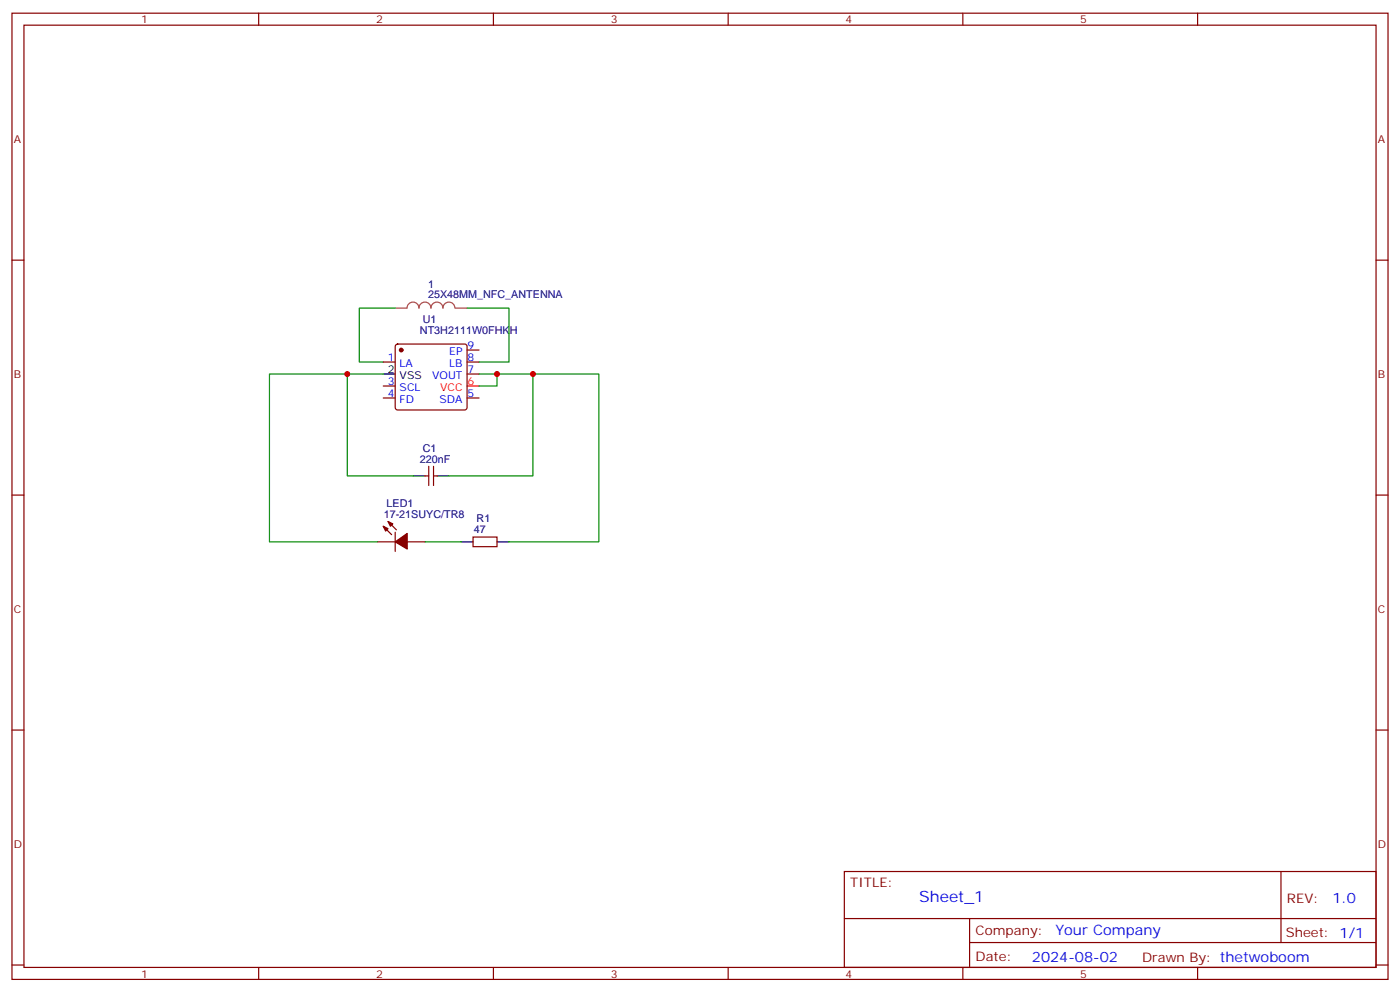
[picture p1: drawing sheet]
<svg xmlns="http://www.w3.org/2000/svg" width="412mm" height="292mm" viewBox="0 0 412 292" stroke-linecap="round" stroke-linejoin="round" font-family="sans-serif">
<g fill="none" stroke="#870000" stroke-width=".35">
<path d="M3.5 3.9h405.4v284.3h-405.4zM7.1 7.4h398.2v277.3h-398.2zM76.2 3.9v3.5M145.3 3.9v3.5M214.5 3.9v3.5M283.6 3.9v3.5M352.8 3.9v3.5M3.5 76.6h3.6M405.3 76.6h3.6M112.9 106.5h3.5M112.9 117.1h3.5M112.9 113.6h3.5"/>
<path d="M116.7 101.5l.4-.3h19.8l.5 .3 .2 .5v17.9l-.3 .5-.4 .2h-19.8l-.5-.2-.2-.5v-17.9zM137.6 103h3.5M137.6 106.5h3.5M137.6 110.1h3.5M137.6 117.1h3.5M126.3 137.2v5.7M127.7 137.2v5.7M3.5 145.7h3.6M111.1 159.5h5.3M112.9 154.9l2.5 2.4M114.3 153.5l2.5 2.4M116.4 156.6v5.7"/>
<path d="M119.9 159.5h5.3M125.2 140.1h1.1M127.7 140.1h1.1M139.3 158h7.1v2.9h-7.1zM405.3 145.7h3.6M3.5 214.8h3.6M405.3 214.8h3.6M248.7 256.5h156.6v28.2h-156.6zM377.3 256.5v20.9M248.7 270.3h156.5M285.6 277.4h119.6M285.6 270.3v14.1"/>
<path d="M3.5 284h3.6M76.2 284.7v3.5M145.3 284.7v3.5M214.5 284.7v3.5M283.6 284.7v3.5M352.8 284.7v3.5M405.3 284h3.6"/>
</g>
<path d="M137.6 113.6h3.5" fill="none" stroke="#f00" stroke-width=".35"/>
<path d="M112.9 110.1h3.5M121.7 140.1h3.5M128.8 140.1h3.5M135.8 159.5h3.5M146.4 159.5h3.5" fill="none" stroke="#000" stroke-width=".35"/>
<g fill="#870000" stroke="#870000" stroke-width=".35">
<path d="M112.9 154.9l1.4 .7-.7 .7z"/>
<path d="M114.3 153.5l1.4 .7-.7 .7z"/>
<path d="M116.4 159.5l3.5-2.5v4.6z"/>
<circle cx="118.2" cy="103" r=".53"/>
</g>
<path d="M116.4 90.7h3.5a1.76 1.76 0 0 1 1.8-1.8 1.76 1.76 0 0 1 1.7 1.8 1.76 1.76 0 0 1 1.8-1.8 1.76 1.76 0 0 1 1.7 1.8 1.76 1.76 0 0 1 1.8-1.8 1.76 1.76 0 0 1 1.8 1.8 1.76 1.76 0 0 1 1.7-1.8 1.76 1.76 0 0 1 1.8 1.8M134.1 90.7h3.5" fill="none" stroke="#a64a4a" stroke-width=".35"/>
<path d="M116.4 90.7h-10.6v15.8h7.1M137.6 90.7h12.3v15.8h-8.8M102.3 110.1h-22.9v49.4h31.7M112.9 110.1h-10.6v30h19.4M141.1 110.1h15.9v30h-24.7M146.4 110.1v3.5h-5.3M157 110.1h19.4v49.4h-26.5M125.2 159.5h10.6" fill="none" stroke="#008700" stroke-width=".35"/>
<g fill="#c00">
<circle cx="146.4" cy="110.1" r=".88"/>
<circle cx="157" cy="110.1" r=".88"/>
<circle cx="102.3" cy="110.1" r=".88"/>
</g>
<text font-size="4.6" fill="#00f" x="270.8" y="265.5">Sheet_1</text>
<g font-size="4.2" fill="#00f">
<text x="392.5" y="265.7">1.0</text>
<text x="310.9" y="275.3">Your Company</text>
<text x="304" y="283.1">2024-08-02</text>
</g>
<g font-size="3.9" fill="#800">
<text x="250.5" y="261.1">TITLE:</text>
<text x="379.1" y="265.7">REV:</text>
<text x="287.4" y="275.3">Company:</text>
<text x="378.7" y="275.9">Sheet: 1/1</text>
<text x="287.4" y="282.9">Date:</text>
<text x="336.4" y="283">Drawn By: thetwoboom</text>
</g>
<g font-size="3.2" fill="#800">
<text x="41.6" y="6.9">1</text>
<text x="110.8" y="6.9">2</text>
<text x="179.9" y="6.9">3</text>
<text x="249.1" y="6.9">4</text>
<text x="318.2" y="6.9">5</text>
<text x="4.1" y="42">A</text>
<text x="405.9" y="42">A</text>
<text x="4.1" y="111.1">B</text>
<text x="405.9" y="111.1">B</text>
<text x="4.1" y="180.3">C</text>
<text x="405.9" y="180.3">C</text>
<text x="4.1" y="249.4">D</text>
<text x="405.9" y="249.4">D</text>
<text x="41.6" y="287.7">1</text>
<text x="110.8" y="287.7">2</text>
<text x="179.9" y="287.7">3</text>
<text x="249.1" y="287.7">4</text>
<text x="318.2" y="287.7">5</text>
</g>
<g font-size="3.2" fill="#000080">
<text x="126.1" y="87.8">25X48MM_NFC_ANTENNA</text>
<text x="126.1" y="84.7">1</text>
<text x="124.5" y="95">U1</text>
<text x="123.7" y="98.3">NT3H2111W0FHKH</text>
<text x="123.7" y="136.2">220nF</text>
<text x="124.5" y="132.9">C1</text>
<text x="113.9" y="149.1">LED1</text>
<text x="113" y="152.4">17-21SUYC/TR8</text>
<text x="140.4" y="153.7">R1</text>
<text x="139.6" y="157">47</text>
</g>
<g font-size="3.2" fill="#00f">
<text x="114.2" y="106.2">1</text>
<text x="117.7" y="107.9">LA</text>
<text x="132.3" y="107.9">LB</text>
<text x="132.4" y="104.4">EP</text>
<text x="137.8" y="102.7">9</text>
<text x="137.8" y="106.2">8</text>
<text x="114.2" y="113.2">3</text>
<text x="127.3" y="111.5">VOUT</text>
<text x="137.8" y="109.7">7</text>
<text x="114.2" y="116.8">4</text>
<text x="117.7" y="118.5">FD</text>
<text x="117.7" y="115">SCL</text>
<text x="129.5" y="118.5">SDA</text>
<text x="137.8" y="116.8">5</text>
</g>
<g font-size="3.2">
<text x="114.2" y="109.7">2</text>
<text x="117.7" y="111.5">VSS</text>
</g>
<g font-size="3.2" fill="#f00">
<text x="137.8" y="113.2">6</text>
<text x="129.7" y="115">VCC</text>
</g>
</svg>
